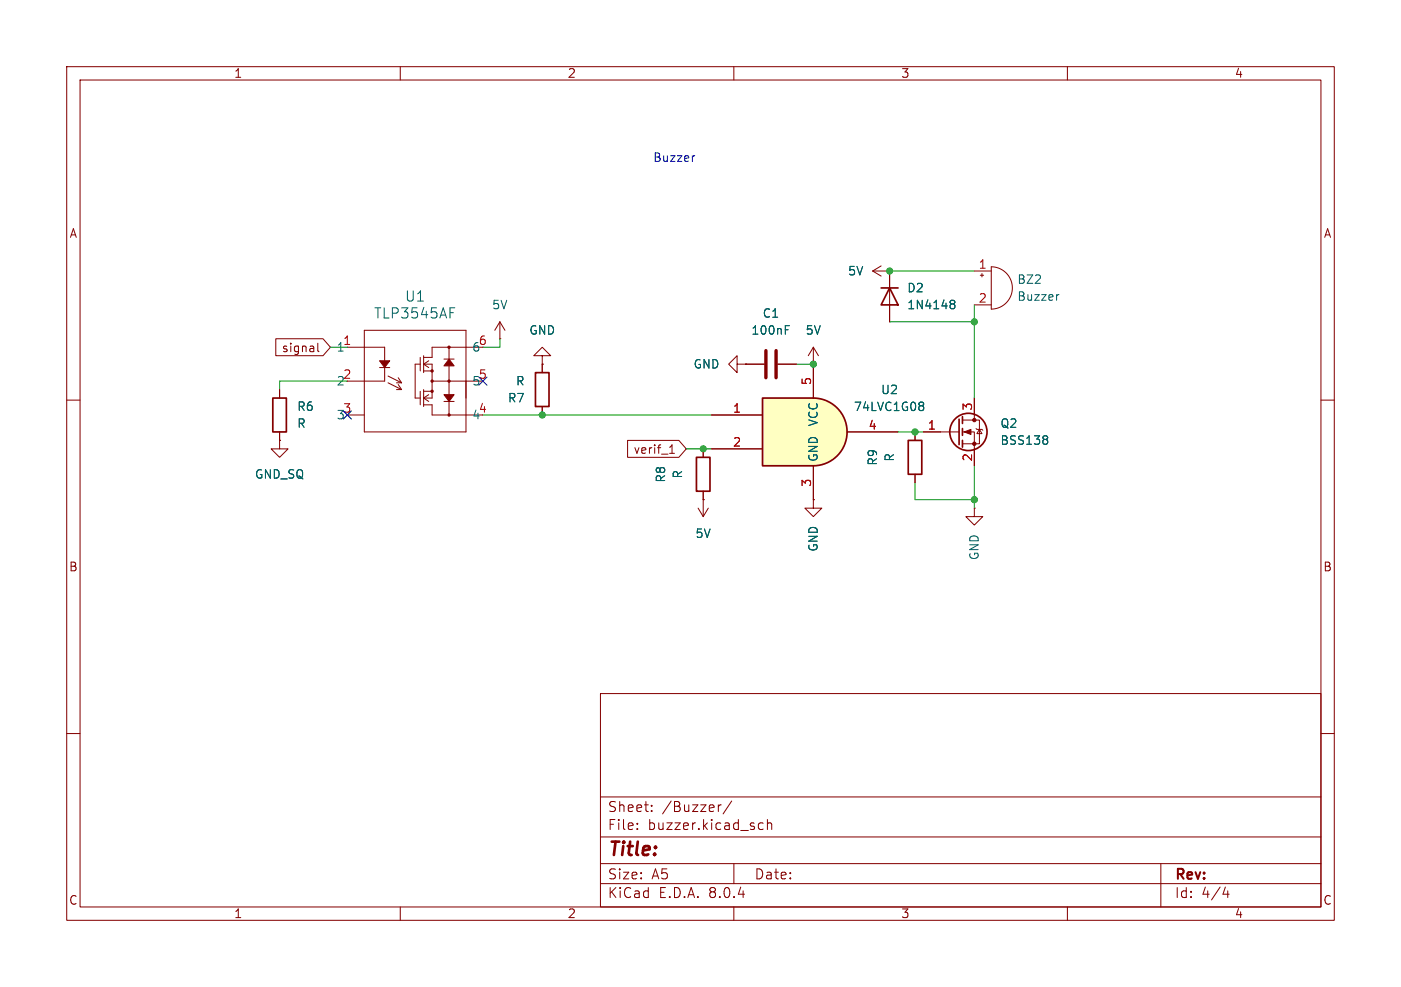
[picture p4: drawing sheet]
(kicad_sch
 (version 20231120)
 (generator "eeschema")
 (generator_version "8.0")
 (paper "A5")
 (lib_symbols
  (symbol "2026-09-19_14-32-43:TLP3545AF"
   (pin_names
    (offset 0.254)) (exclude_from_sim no) (in_bom yes) (on_board yes)
   (property "Reference" "U1" (at 7.62 5.08 0) (effects (font (size 1.524 1.524))))
   (property "Value" "TLP3545AF" (at 7.62 2.54 0) (effects (font (size 1.524 1.524))))
   (property "Footprint" "DIP6_TOS" (at 0 0 0) (effects (font (size 1.27 1.27)
    (italic yes)) (hide yes)))
   (property "Datasheet" "TLP3545AF" (at 0 0 0) (effects (font (size 1.27 1.27)
    (italic yes)) (hide yes)))
   (property "Description" "" (at 0 0 0) (effects (font (size 1.27 1.27)) (hide yes)))
   (property "ki_locked" "" (at 0 0 0) (effects (font (size 1.27 1.27))))
   (property "ki_keywords" "TLP3545A(F" (at 0 0 0) (effects (font (size 1.27 1.27)) (hide yes)))
   (symbol "TLP3545AF_0_1"
    (polyline (pts (xy -2.54 -12.7) (xy 0 -12.7)) (stroke (width 0) (type default)) (fill (type none)))
    (polyline (pts (xy -2.54 -7.62) (xy 0 -7.62)) (stroke (width 0) (type default)) (fill (type none)))
    (polyline (pts (xy -2.54 -2.54) (xy 0 -2.54)) (stroke (width 0) (type default)) (fill (type none)))
    (polyline (pts (xy 0 -15.24) (xy 0 0)) (stroke (width 0.127) (type default)) (fill (type none)))
    (polyline (pts (xy 0 0) (xy 15.24 0)) (stroke (width 0.127) (type default)) (fill (type none)))
    (polyline (pts (xy 2.286 -5.588) (xy 3.81 -5.588)) (stroke (width 0) (type default)) (fill (type none)))
    (polyline (pts (xy 3.048 -7.62) (xy 0 -7.62)) (stroke (width 0) (type default)) (fill (type none)))
    (polyline (pts (xy 3.048 -5.588) (xy 3.048 -7.62)) (stroke (width 0) (type default)) (fill (type none)))
    (polyline (pts (xy 3.048 -4.572) (xy 3.048 -2.54)) (stroke (width 0) (type default)) (fill (type none)))
    (polyline (pts (xy 3.048 -2.54) (xy 0 -2.54)) (stroke (width 0) (type default)) (fill (type none)))
    (polyline (pts (xy 3.556 -7.874) (xy 5.588 -8.89)) (stroke (width 0) (type default)) (fill (type none)))
    (polyline (pts (xy 3.556 -6.858) (xy 5.588 -7.874)) (stroke (width 0) (type default)) (fill (type none)))
    (polyline (pts (xy 5.588 -8.89) (xy 4.826 -8.89)) (stroke (width 0) (type default)) (fill (type none)))
    (polyline (pts (xy 5.588 -8.89) (xy 5.08 -8.128)) (stroke (width 0) (type default)) (fill (type none)))
    (polyline (pts (xy 5.588 -7.874) (xy 4.826 -7.874)) (stroke (width 0) (type default)) (fill (type none)))
    (polyline (pts (xy 5.588 -7.874) (xy 5.08 -7.112)) (stroke (width 0) (type default)) (fill (type none)))
    (polyline (pts (xy 7.62 -10.16) (xy 8.382 -10.16)) (stroke (width 0) (type default)) (fill (type none)))
    (polyline (pts (xy 7.62 -5.08) (xy 7.62 -10.16)) (stroke (width 0) (type default)) (fill (type none)))
    (polyline (pts (xy 7.62 -5.08) (xy 8.382 -5.08)) (stroke (width 0) (type default)) (fill (type none)))
    (polyline (pts (xy 8.382 -9.144) (xy 8.382 -11.176)) (stroke (width 0) (type default)) (fill (type none)))
    (polyline (pts (xy 8.382 -4.064) (xy 8.382 -6.096)) (stroke (width 0) (type default)) (fill (type none)))
    (polyline (pts (xy 8.89 -11.176) (xy 10.16 -11.176)) (stroke (width 0) (type default)) (fill (type none)))
    (polyline (pts (xy 8.89 -10.16) (xy 9.652 -10.668)) (stroke (width 0) (type default)) (fill (type none)))
    (polyline (pts (xy 8.89 -10.16) (xy 9.652 -9.652)) (stroke (width 0) (type default)) (fill (type none)))
    (polyline (pts (xy 8.89 -10.16) (xy 10.16 -10.16)) (stroke (width 0) (type default)) (fill (type none)))
    (polyline (pts (xy 8.89 -9.144) (xy 10.16 -9.144)) (stroke (width 0) (type default)) (fill (type none)))
    (polyline (pts (xy 8.89 -8.89) (xy 8.89 -11.43)) (stroke (width 0) (type default)) (fill (type none)))
    (polyline (pts (xy 8.89 -6.096) (xy 10.16 -6.096)) (stroke (width 0) (type default)) (fill (type none)))
    (polyline (pts (xy 8.89 -5.08) (xy 9.652 -5.588)) (stroke (width 0) (type default)) (fill (type none)))
    (polyline (pts (xy 8.89 -5.08) (xy 9.652 -4.572)) (stroke (width 0) (type default)) (fill (type none)))
    (polyline (pts (xy 8.89 -5.08) (xy 10.16 -5.08)) (stroke (width 0) (type default)) (fill (type none)))
    (polyline (pts (xy 8.89 -4.064) (xy 10.16 -4.064)) (stroke (width 0) (type default)) (fill (type none)))
    (polyline (pts (xy 8.89 -3.81) (xy 8.89 -6.35)) (stroke (width 0) (type default)) (fill (type none)))
    (polyline (pts (xy 10.16 -12.7) (xy 12.446 -12.7)) (stroke (width 0) (type default)) (fill (type none)))
    (polyline (pts (xy 10.16 -11.176) (xy 10.16 -12.7)) (stroke (width 0) (type default)) (fill (type none)))
    (polyline (pts (xy 10.16 -7.62) (xy 15.24 -7.62)) (stroke (width 0) (type default)) (fill (type none)))
    (polyline (pts (xy 10.16 -5.08) (xy 10.16 -10.16)) (stroke (width 0) (type default)) (fill (type none)))
    (polyline (pts (xy 10.16 -4.064) (xy 10.16 -2.54)) (stroke (width 0) (type default)) (fill (type none)))
    (polyline (pts (xy 10.16 -2.54) (xy 12.7 -2.54)) (stroke (width 0) (type default)) (fill (type none)))
    (polyline (pts (xy 11.938 -10.668) (xy 13.462 -10.668)) (stroke (width 0) (type default)) (fill (type none)))
    (polyline (pts (xy 11.938 -4.318) (xy 13.462 -4.318)) (stroke (width 0) (type default)) (fill (type none)))
    (polyline (pts (xy 12.7 -12.7) (xy 15.24 -12.7)) (stroke (width 0) (type default)) (fill (type none)))
    (polyline (pts (xy 12.7 -10.668) (xy 12.7 -12.7)) (stroke (width 0) (type default)) (fill (type none)))
    (polyline (pts (xy 12.7 -7.62) (xy 12.7 -9.652)) (stroke (width 0) (type default)) (fill (type none)))
    (polyline (pts (xy 12.7 -5.334) (xy 12.7 -7.62)) (stroke (width 0) (type default)) (fill (type none)))
    (polyline (pts (xy 12.7 -2.54) (xy 12.7 -4.318)) (stroke (width 0) (type default)) (fill (type none)))
    (polyline (pts (xy 12.7 -2.54) (xy 15.24 -2.54)) (stroke (width 0) (type default)) (fill (type none)))
    (polyline (pts (xy 15.24 -15.24) (xy 0 -15.24)) (stroke (width 0.127) (type default)) (fill (type none)))
    (polyline (pts (xy 15.24 -10.16) (xy 15.24 -7.62)) (stroke (width 0) (type default)) (fill (type none)))
    (polyline (pts (xy 15.24 0) (xy 15.24 -15.24)) (stroke (width 0.127) (type default)) (fill (type none)))
    (polyline (pts (xy 17.78 -12.7) (xy 15.24 -12.7)) (stroke (width 0) (type default)) (fill (type none)))
    (polyline (pts (xy 17.78 -7.62) (xy 15.24 -7.62)) (stroke (width 0) (type default)) (fill (type none)))
    (polyline (pts (xy 17.78 -2.54) (xy 15.24 -2.54)) (stroke (width 0) (type default)) (fill (type none)))
    (polyline (pts (xy 2.286 -4.572) (xy 2.286 -4.572) (xy 3.81 -4.572) (xy 3.048 -5.588) (xy 2.286 -4.572)) (stroke (width 0) (type default)) (fill (type outline)))
    (polyline (pts (xy 11.938 -9.652) (xy 11.938 -9.652) (xy 13.462 -9.652) (xy 12.7 -10.668) (xy 11.938 -9.652)) (stroke (width 0) (type default)) (fill (type outline)))
    (polyline (pts (xy 13.462 -5.334) (xy 13.462 -5.334) (xy 11.938 -5.334) (xy 12.7 -4.318) (xy 13.462 -5.334)) (stroke (width 0) (type default)) (fill (type outline)))
    (circle (center 10.16 -9.144) (radius 0.127) (stroke (width 0.254) (type default)) (fill (type none)))
    (circle (center 10.16 -7.62) (radius 0.127) (stroke (width 0.254) (type default)) (fill (type none)))
    (circle (center 10.16 -6.096) (radius 0.127) (stroke (width 0.254) (type default)) (fill (type none)))
    (circle (center 12.7 -12.7) (radius 0.127) (stroke (width 0.254) (type default)) (fill (type none)))
    (circle (center 12.7 -7.62) (radius 0.127) (stroke (width 0.254) (type default)) (fill (type none)))
    (circle (center 12.7 -2.54) (radius 0.127) (stroke (width 0.254) (type default)) (fill (type none)))
    (pin unspecified line (at -2.54 -7.62 180) (length 0.0254) (name "2" (effects (font (size 1.27 1.27)))) (number "2" (effects (font (size 1.27 1.27)))))
    (pin unspecified line (at -2.54 -12.7 180) (length 0.0254) (name "3" (effects (font (size 1.27 1.27)))) (number "3" (effects (font (size 1.27 1.27)))))
    (pin unspecified line (at 17.78 -12.7 180) (length 0.0254) (name "4" (effects (font (size 1.27 1.27)))) (number "4" (effects (font (size 1.27 1.27)))))
    (pin unspecified line (at 17.78 -7.62 180) (length 0.0254) (name "5" (effects (font (size 1.27 1.27)))) (number "5" (effects (font (size 1.27 1.27)))))
    (pin unspecified line (at 17.78 -2.54 180) (length 0.0254) (name "6" (effects (font (size 1.27 1.27)))) (number "6" (effects (font (size 1.27 1.27))))))
   (symbol "TLP3545AF_1_1"
    (pin unspecified line (at -2.54 -2.54 180) (length 0.0254) (name "1" (effects (font (size 1.27 1.27)))) (number "1" (effects (font (size 1.27 1.27)))))))
  (symbol "74xGxx:74LVC1G08" (exclude_from_sim no) (in_bom yes) (on_board yes)
   (property "Reference" "U" (at -5.08 7.62 0) (effects (font (size 1.27 1.27))))
   (property "Value" "74LVC1G08" (at 7.62 -7.62 0) (effects (font (size 1.27 1.27))))
   (property "Footprint" "" (at 0 0 0) (effects (font (size 1.27 1.27)) (hide yes)))
   (property "Datasheet" "https://www.ti.com/lit/ds/symlink/sn74lvc1g08.pdf" (at 0 0 0) (effects (font (size 1.27 1.27)) (hide yes)))
   (property "Description" "Single AND Gate, Low-Voltage CMOS" (at 0 0 0) (effects (font (size 1.27 1.27)) (hide yes)))
   (symbol "74LVC1G08_0_1"
    (arc (start 0 -5.08) (mid 5.0579 0) (end 0 5.08) (stroke (width 0.254) (type default)) (fill (type background)))
    (polyline (pts (xy 0 -5.08) (xy -7.62 -5.08) (xy -7.62 5.08) (xy 0 5.08)) (stroke (width 0.254) (type default)) (fill (type background))))
   (symbol "74LVC1G08_1_1"
    (pin input line (at -15.24 2.54 0) (length 7.62) (name "~" (effects (font (size 1.27 1.27)))) (number "1" (effects (font (size 1.27 1.27)))))
    (pin input line (at -15.24 -2.54 0) (length 7.62) (name "~" (effects (font (size 1.27 1.27)))) (number "2" (effects (font (size 1.27 1.27)))))
    (pin power_in line (at 0 -10.16 90) (length 5.08) (name "GND" (effects (font (size 1.27 1.27)))) (number "3" (effects (font (size 1.27 1.27)))))
    (pin output line (at 12.7 0 180) (length 7.62) (name "~" (effects (font (size 1.27 1.27)))) (number "4" (effects (font (size 1.27 1.27)))))
    (pin power_in line (at 0 10.16 270) (length 5.08) (name "VCC" (effects (font (size 1.27 1.27)))) (number "5" (effects (font (size 1.27 1.27)))))))
  (symbol "Device:Buzzer"
   (pin_names
    (offset 0.0254) hide) (exclude_from_sim no) (in_bom yes) (on_board yes)
   (property "Reference" "BZ" (at 3.81 1.27 0) (effects (font (size 1.27 1.27)) (justify left)))
   (property "Value" "Buzzer" (at 3.81 -1.27 0) (effects (font (size 1.27 1.27)) (justify left)))
   (property "Footprint" "" (at -0.635 2.54 90) (effects (font (size 1.27 1.27)) (hide yes)))
   (property "Datasheet" "~" (at -0.635 2.54 90) (effects (font (size 1.27 1.27)) (hide yes)))
   (property "Description" "Buzzer, polarized" (at 0 0 0) (effects (font (size 1.27 1.27)) (hide yes)))
   (symbol "Buzzer_0_1"
    (arc (start 0 -3.175) (mid 3.1612 0) (end 0 3.175) (stroke (width 0) (type default)) (fill (type none)))
    (polyline (pts (xy -1.651 1.905) (xy -1.143 1.905)) (stroke (width 0) (type default)) (fill (type none)))
    (polyline (pts (xy -1.397 2.159) (xy -1.397 1.651)) (stroke (width 0) (type default)) (fill (type none)))
    (polyline (pts (xy 0 3.175) (xy 0 -3.175)) (stroke (width 0) (type default)) (fill (type none))))
   (symbol "Buzzer_1_1"
    (pin passive line (at -2.54 2.54 0) (length 2.54) (name "+" (effects (font (size 1.27 1.27)))) (number "1" (effects (font (size 1.27 1.27)))))
    (pin passive line (at -2.54 -2.54 0) (length 2.54) (name "-" (effects (font (size 1.27 1.27)))) (number "2" (effects (font (size 1.27 1.27)))))))
  (symbol "Device:C"
   (pin_numbers hide)
   (pin_names
    (offset 0.254)) (exclude_from_sim no) (in_bom yes) (on_board yes)
   (property "Reference" "C" (at 0.635 2.54 0) (effects (font (size 1.27 1.27)) (justify left)))
   (property "Value" "C" (at 0.635 -2.54 0) (effects (font (size 1.27 1.27)) (justify left)))
   (property "Footprint" "" (at 0.9652 -3.81 0) (effects (font (size 1.27 1.27)) (hide yes)))
   (property "Datasheet" "~" (at 0 0 0) (effects (font (size 1.27 1.27)) (hide yes)))
   (property "Description" "Unpolarized capacitor" (at 0 0 0) (effects (font (size 1.27 1.27)) (hide yes)))
   (symbol "C_0_1"
    (polyline (pts (xy -2.032 -0.762) (xy 2.032 -0.762)) (stroke (width 0.508) (type default)) (fill (type none)))
    (polyline (pts (xy -2.032 0.762) (xy 2.032 0.762)) (stroke (width 0.508) (type default)) (fill (type none))))
   (symbol "C_1_1"
    (pin passive line (at 0 3.81 270) (length 2.794) (name "~" (effects (font (size 1.27 1.27)))) (number "1" (effects (font (size 1.27 1.27)))))
    (pin passive line (at 0 -3.81 90) (length 2.794) (name "~" (effects (font (size 1.27 1.27)))) (number "2" (effects (font (size 1.27 1.27)))))))
  (symbol "Device:R"
   (pin_numbers hide)
   (pin_names
    (offset 0)) (exclude_from_sim no) (in_bom yes) (on_board yes)
   (property "Reference" "R" (at 2.032 0 90) (effects (font (size 1.27 1.27))))
   (property "Value" "R" (at 0 0 90) (effects (font (size 1.27 1.27))))
   (property "Footprint" "" (at -1.778 0 90) (effects (font (size 1.27 1.27)) (hide yes)))
   (property "Datasheet" "~" (at 0 0 0) (effects (font (size 1.27 1.27)) (hide yes)))
   (property "Description" "Resistor" (at 0 0 0) (effects (font (size 1.27 1.27)) (hide yes)))
   (symbol "R_0_1"
    (rectangle (start -1.016 -2.54) (end 1.016 2.54) (stroke (width 0.254) (type default)) (fill (type none))))
   (symbol "R_1_1"
    (pin passive line (at 0 3.81 270) (length 1.27) (name "~" (effects (font (size 1.27 1.27)))) (number "1" (effects (font (size 1.27 1.27)))))
    (pin passive line (at 0 -3.81 90) (length 1.27) (name "~" (effects (font (size 1.27 1.27)))) (number "2" (effects (font (size 1.27 1.27)))))))
  (symbol "Diode:1N4148"
   (pin_numbers hide)
   (pin_names hide) (exclude_from_sim no) (in_bom yes) (on_board yes)
   (property "Reference" "D" (at 0 2.54 0) (effects (font (size 1.27 1.27))))
   (property "Value" "1N4148" (at 0 -2.54 0) (effects (font (size 1.27 1.27))))
   (property "Footprint" "Diode_THT:D_DO-35_SOD27_P7.62mm_Horizontal" (at 0 0 0) (effects (font (size 1.27 1.27)) (hide yes)))
   (property "Datasheet" "https://assets.nexperia.com/documents/data-sheet/1N4148_1N4448.pdf" (at 0 0 0) (effects (font (size 1.27 1.27)) (hide yes)))
   (property "Description" "100V 0.15A standard switching diode, DO-35" (at 0 0 0) (effects (font (size 1.27 1.27)) (hide yes)))
   (property "Sim.Device" "D" (at 0 0 0) (effects (font (size 1.27 1.27)) (hide yes)))
   (property "Sim.Pins" "1=K 2=A" (at 0 0 0) (effects (font (size 1.27 1.27)) (hide yes)))
   (symbol "1N4148_0_1"
    (polyline (pts (xy -1.27 1.27) (xy -1.27 -1.27)) (stroke (width 0.254) (type default)) (fill (type none)))
    (polyline (pts (xy 1.27 0) (xy -1.27 0)) (stroke (width 0) (type default)) (fill (type none)))
    (polyline (pts (xy 1.27 1.27) (xy 1.27 -1.27) (xy -1.27 0) (xy 1.27 1.27)) (stroke (width 0.254) (type default)) (fill (type none))))
   (symbol "1N4148_1_1"
    (pin passive line (at -3.81 0 0) (length 2.54) (name "K" (effects (font (size 1.27 1.27)))) (number "1" (effects (font (size 1.27 1.27)))))
    (pin passive line (at 3.81 0 180) (length 2.54) (name "A" (effects (font (size 1.27 1.27)))) (number "2" (effects (font (size 1.27 1.27)))))))
  (symbol "Transistor_FET:BSS138"
   (pin_names hide) (exclude_from_sim no) (in_bom yes) (on_board yes)
   (property "Reference" "Q" (at 5.08 1.905 0) (effects (font (size 1.27 1.27)) (justify left)))
   (property "Value" "BSS138" (at 5.08 0 0) (effects (font (size 1.27 1.27)) (justify left)))
   (property "Footprint" "Package_TO_SOT_SMD:SOT-23" (at 5.08 -1.905 0) (effects (font (size 1.27 1.27)
    (italic yes)) (justify left) (hide yes)))
   (property "Datasheet" "https://www.onsemi.com/pub/Collateral/BSS138-D.PDF" (at 5.08 -3.81 0) (effects (font (size 1.27 1.27)) (justify left) (hide yes)))
   (property "Description" "50V Vds, 0.22A Id, N-Channel MOSFET, SOT-23" (at 0 0 0) (effects (font (size 1.27 1.27)) (hide yes)))
   (symbol "BSS138_0_1"
    (polyline (pts (xy 0.254 0) (xy -2.54 0)) (stroke (width 0) (type default)) (fill (type none)))
    (polyline (pts (xy 0.254 1.905) (xy 0.254 -1.905)) (stroke (width 0.254) (type default)) (fill (type none)))
    (polyline (pts (xy 0.762 -1.27) (xy 0.762 -2.286)) (stroke (width 0.254) (type default)) (fill (type none)))
    (polyline (pts (xy 0.762 0.508) (xy 0.762 -0.508)) (stroke (width 0.254) (type default)) (fill (type none)))
    (polyline (pts (xy 0.762 2.286) (xy 0.762 1.27)) (stroke (width 0.254) (type default)) (fill (type none)))
    (polyline (pts (xy 2.54 2.54) (xy 2.54 1.778)) (stroke (width 0) (type default)) (fill (type none)))
    (polyline (pts (xy 2.54 -2.54) (xy 2.54 0) (xy 0.762 0)) (stroke (width 0) (type default)) (fill (type none)))
    (polyline (pts (xy 0.762 -1.778) (xy 3.302 -1.778) (xy 3.302 1.778) (xy 0.762 1.778)) (stroke (width 0) (type default)) (fill (type none)))
    (polyline (pts (xy 1.016 0) (xy 2.032 0.381) (xy 2.032 -0.381) (xy 1.016 0)) (stroke (width 0) (type default)) (fill (type outline)))
    (polyline (pts (xy 2.794 0.508) (xy 2.921 0.381) (xy 3.683 0.381) (xy 3.81 0.254)) (stroke (width 0) (type default)) (fill (type none)))
    (polyline (pts (xy 3.302 0.381) (xy 2.921 -0.254) (xy 3.683 -0.254) (xy 3.302 0.381)) (stroke (width 0) (type default)) (fill (type none)))
    (circle (center 1.651 0) (radius 2.794) (stroke (width 0.254) (type default)) (fill (type none)))
    (circle (center 2.54 -1.778) (radius 0.254) (stroke (width 0) (type default)) (fill (type outline)))
    (circle (center 2.54 1.778) (radius 0.254) (stroke (width 0) (type default)) (fill (type outline))))
   (symbol "BSS138_1_1"
    (pin input line (at -5.08 0 0) (length 2.54) (name "G" (effects (font (size 1.27 1.27)))) (number "1" (effects (font (size 1.27 1.27)))))
    (pin passive line (at 2.54 -5.08 90) (length 2.54) (name "S" (effects (font (size 1.27 1.27)))) (number "2" (effects (font (size 1.27 1.27)))))
    (pin passive line (at 2.54 5.08 270) (length 2.54) (name "D" (effects (font (size 1.27 1.27)))) (number "3" (effects (font (size 1.27 1.27)))))))
  (symbol "power:GND"
   (power)
   (pin_numbers hide)
   (pin_names
    (offset 0) hide) (exclude_from_sim no) (in_bom yes) (on_board yes)
   (property "Reference" "#PWR" (at 0 -6.35 0) (effects (font (size 1.27 1.27)) (hide yes)))
   (property "Value" "GND" (at 0 -3.81 0) (effects (font (size 1.27 1.27))))
   (property "Footprint" "" (at 0 0 0) (effects (font (size 1.27 1.27)) (hide yes)))
   (property "Datasheet" "" (at 0 0 0) (effects (font (size 1.27 1.27)) (hide yes)))
   (property "Description" "Power symbol creates a global label with name \"GND\" , ground" (at 0 0 0) (effects (font (size 1.27 1.27)) (hide yes)))
   (symbol "GND_0_1"
    (polyline (pts (xy 0 0) (xy 0 -1.27) (xy 1.27 -1.27) (xy 0 -2.54) (xy -1.27 -1.27) (xy 0 -1.27)) (stroke (width 0) (type default)) (fill (type none))))
   (symbol "GND_1_1"
    (pin power_in line (at 0 0 270) (length 0) (name "~" (effects (font (size 1.27 1.27)))) (number "1" (effects (font (size 1.27 1.27)))))))
  (symbol "power:VCC"
   (power)
   (pin_numbers hide)
   (pin_names
    (offset 0) hide) (exclude_from_sim no) (in_bom yes) (on_board yes)
   (property "Reference" "#PWR" (at 0 -3.81 0) (effects (font (size 1.27 1.27)) (hide yes)))
   (property "Value" "VCC" (at 0 3.556 0) (effects (font (size 1.27 1.27))))
   (property "Footprint" "" (at 0 0 0) (effects (font (size 1.27 1.27)) (hide yes)))
   (property "Datasheet" "" (at 0 0 0) (effects (font (size 1.27 1.27)) (hide yes)))
   (property "Description" "Power symbol creates a global label with name \"VCC\"" (at 0 0 0) (effects (font (size 1.27 1.27)) (hide yes)))
   (symbol "VCC_0_1"
    (polyline (pts (xy -0.762 1.27) (xy 0 2.54)) (stroke (width 0) (type default)) (fill (type none)))
    (polyline (pts (xy 0 0) (xy 0 2.54)) (stroke (width 0) (type default)) (fill (type none)))
    (polyline (pts (xy 0 2.54) (xy 0.762 1.27)) (stroke (width 0) (type default)) (fill (type none))))
   (symbol "VCC_1_1"
    (pin power_in line (at 0 0 90) (length 0) (name "~" (effects (font (size 1.27 1.27)))) (number "1" (effects (font (size 1.27 1.27))))))))
 (junction
  (at 146.05 48.26)
  (diameter 0)
  (color 0 0 0 0))
 (junction
  (at 146.05 74.93)
  (diameter 0)
  (color 0 0 0 0))
 (junction
  (at 137.16 64.77)
  (diameter 0)
  (color 0 0 0 0))
 (junction
  (at 121.92 54.61)
  (diameter 0)
  (color 0 0 0 0))
 (junction
  (at 105.41 67.31)
  (diameter 0)
  (color 0 0 0 0))
 (junction
  (at 133.35 40.64)
  (diameter 0)
  (color 0 0 0 0))
 (junction
  (at 81.28 62.23)
  (diameter 0)
  (color 0 0 0 0))
 (no_connect
  (at 52.07 62.23))
 (no_connect
  (at 72.39 57.15))
 (wire
  (pts (xy 133.35 40.64) (xy 146.05 40.64))
  (stroke (width 0) (type default)))
 (wire
  (pts (xy 106.68 67.31) (xy 105.41 67.31))
  (stroke (width 0) (type default)))
 (wire
  (pts (xy 49.53 52.07) (xy 52.07 52.07))
  (stroke (width 0) (type default)))
 (wire
  (pts (xy 137.16 72.39) (xy 137.16 74.93))
  (stroke (width 0) (type default)))
 (wire
  (pts (xy 81.28 62.23) (xy 106.68 62.23))
  (stroke (width 0) (type default)))
 (wire
  (pts (xy 41.91 57.15) (xy 52.07 57.15))
  (stroke (width 0) (type default)))
 (wire
  (pts (xy 146.05 74.93) (xy 146.05 76.2))
  (stroke (width 0) (type default)))
 (wire
  (pts (xy 146.05 69.85) (xy 146.05 74.93))
  (stroke (width 0) (type default)))
 (wire
  (pts (xy 146.05 48.26) (xy 133.35 48.26))
  (stroke (width 0) (type default)))
 (wire
  (pts (xy 72.39 62.23) (xy 81.28 62.23))
  (stroke (width 0) (type default)))
 (wire
  (pts (xy 137.16 64.77) (xy 134.62 64.77))
  (stroke (width 0) (type default)))
 (wire
  (pts (xy 146.05 48.26) (xy 146.05 59.69))
  (stroke (width 0) (type default)))
 (wire
  (pts (xy 41.91 58.42) (xy 41.91 57.15))
  (stroke (width 0) (type default)))
 (wire
  (pts (xy 119.38 54.61) (xy 121.92 54.61))
  (stroke (width 0) (type default)))
 (wire
  (pts (xy 105.41 67.31) (xy 102.87 67.31))
  (stroke (width 0) (type default)))
 (wire
  (pts (xy 138.43 64.77) (xy 137.16 64.77))
  (stroke (width 0) (type default)))
 (wire
  (pts (xy 74.93 52.07) (xy 72.39 52.07))
  (stroke (width 0) (type default)))
 (wire
  (pts (xy 146.05 45.72) (xy 146.05 48.26))
  (stroke (width 0) (type default)))
 (wire
  (pts (xy 74.93 50.8) (xy 74.93 52.07))
  (stroke (width 0) (type default)))
 (wire
  (pts (xy 137.16 74.93) (xy 146.05 74.93))
  (stroke (width 0) (type default)))
 (text "Buzzer\n"
  (exclude_from_sim no)
  (at 101.092 23.876 0)
  (effects (font (size 1.27 1.27))))
 (global_label "verif_1"
  (shape input)
  (at 102.87 67.31 180)
  (fields_autoplaced yes)
  (effects (font (size 1.27 1.27)) (justify right))
  (property "Intersheetrefs" "${INTERSHEET_REFS}" (at 93.5348 67.31 0) (effects (font (size 1.27 1.27)) (justify right) (hide yes))))
 (global_label "signal"
  (shape input)
  (at 49.53 52.07 180)
  (fields_autoplaced yes)
  (effects (font (size 1.27 1.27)) (justify right))
  (property "Intersheetrefs" "${INTERSHEET_REFS}" (at 40.7997 52.07 0) (effects (font (size 1.27 1.27)) (justify right) (hide yes))))
 (symbol
  (lib_id "power:GND")
  (at 146.05 76.2 0)
  (unit 1)
  (exclude_from_sim no)
  (in_bom yes)
  (on_board yes)
  (dnp no)
  (fields_autoplaced yes)
  (property "Reference" "#PWR028" (at 146.05 82.55 0) (effects (font (size 1.27 1.27)) (hide yes)))
  (property "Value" "GND" (at 146.0499 80.01 90) (effects (font (size 1.27 1.27)) (justify right)))
  (property "Footprint" "" (at 146.05 76.2 0) (effects (font (size 1.27 1.27)) (hide yes)))
  (property "Datasheet" "" (at 146.05 76.2 0) (effects (font (size 1.27 1.27)) (hide yes)))
  (property "Description" "Power symbol creates a global label with name \"GND\" , ground" (at 146.05 76.2 0) (effects (font (size 1.27 1.27)) (hide yes)))
  (pin "1"))
 (symbol
  (lib_id "Device:R")
  (at 41.91 62.23 0)
  (unit 1)
  (exclude_from_sim no)
  (in_bom yes)
  (on_board yes)
  (dnp no)
  (fields_autoplaced yes)
  (property "Reference" "R6" (at 44.45 60.9599 0) (effects (font (size 1.27 1.27)) (justify left)))
  (property "Value" "R" (at 44.45 63.4999 0) (effects (font (size 1.27 1.27)) (justify left)))
  (property "Footprint" "Resistor_SMD:R_0805_2012Metric_Pad1.20x1.40mm_HandSolder" (at 40.132 62.23 90) (effects (font (size 1.27 1.27)) (hide yes)))
  (property "Datasheet" "~" (at 41.91 62.23 0) (effects (font (size 1.27 1.27)) (hide yes)))
  (property "Description" "Resistor" (at 41.91 62.23 0) (effects (font (size 1.27 1.27)) (hide yes)))
  (pin "1")
  (pin "2"))
 (symbol
  (lib_id "power:GND")
  (at 41.91 66.04 0)
  (unit 1)
  (exclude_from_sim no)
  (in_bom yes)
  (on_board yes)
  (dnp no)
  (fields_autoplaced yes)
  (property "Reference" "#PWR010" (at 41.91 72.39 0) (effects (font (size 1.27 1.27)) (hide yes)))
  (property "Value" "GND_SQ" (at 41.91 71.12 0) (effects (font (size 1.27 1.27))))
  (property "Footprint" "" (at 41.91 66.04 0) (effects (font (size 1.27 1.27)) (hide yes)))
  (property "Datasheet" "" (at 41.91 66.04 0) (effects (font (size 1.27 1.27)) (hide yes)))
  (property "Description" "Power symbol creates a global label with name \"GND\" , ground" (at 41.91 66.04 0) (effects (font (size 1.27 1.27)) (hide yes)))
  (pin "1"))
 (symbol
  (lib_id "power:VCC")
  (at 74.93 50.8 0)
  (unit 1)
  (exclude_from_sim no)
  (in_bom yes)
  (on_board yes)
  (dnp no)
  (fields_autoplaced yes)
  (property "Reference" "#PWR012" (at 74.93 54.61 0) (effects (font (size 1.27 1.27)) (hide yes)))
  (property "Value" "5V" (at 74.93 45.72 0) (effects (font (size 1.27 1.27))))
  (property "Footprint" "" (at 74.93 50.8 0) (effects (font (size 1.27 1.27)) (hide yes)))
  (property "Datasheet" "" (at 74.93 50.8 0) (effects (font (size 1.27 1.27)) (hide yes)))
  (property "Description" "Power symbol creates a global label with name \"VCC\"" (at 74.93 50.8 0) (effects (font (size 1.27 1.27)) (hide yes)))
  (pin "1"))
 (symbol
  (lib_id "Device:Buzzer")
  (at 148.59 43.18 0)
  (unit 1)
  (exclude_from_sim no)
  (in_bom yes)
  (on_board yes)
  (dnp no)
  (fields_autoplaced yes)
  (property "Reference" "BZ2" (at 152.4 41.9099 0) (effects (font (size 1.27 1.27)) (justify left)))
  (property "Value" "Buzzer" (at 152.4 44.4499 0) (effects (font (size 1.27 1.27)) (justify left)))
  (property "Footprint" "Buzzer_Beeper:Buzzer_12x9.5RM7.6" (at 147.955 40.64 90) (effects (font (size 1.27 1.27)) (hide yes)))
  (property "Datasheet" "~" (at 147.955 40.64 90) (effects (font (size 1.27 1.27)) (hide yes)))
  (property "Description" "Buzzer, polarized" (at 148.59 43.18 0) (effects (font (size 1.27 1.27)) (hide yes)))
  (pin "2")
  (pin "1"))
 (symbol
  (lib_id "Transistor_FET:BSS138")
  (at 143.51 64.77 0)
  (unit 1)
  (exclude_from_sim no)
  (in_bom yes)
  (on_board yes)
  (dnp no)
  (fields_autoplaced yes)
  (property "Reference" "Q2" (at 149.86 63.4999 0) (effects (font (size 1.27 1.27)) (justify left)))
  (property "Value" "BSS138" (at 149.86 66.0399 0) (effects (font (size 1.27 1.27)) (justify left)))
  (property "Footprint" "Package_TO_SOT_SMD:SOT-23" (at 148.59 66.675 0) (effects (font (size 1.27 1.27)
    (italic yes)) (justify left) (hide yes)))
  (property "Datasheet" "https://www.onsemi.com/pub/Collateral/BSS138-D.PDF" (at 148.59 68.58 0) (effects (font (size 1.27 1.27)) (justify left) (hide yes)))
  (property "Description" "50V Vds, 0.22A Id, N-Channel MOSFET, SOT-23" (at 143.51 64.77 0) (effects (font (size 1.27 1.27)) (hide yes)))
  (pin "3")
  (pin "2")
  (pin "1"))
 (symbol
  (lib_id "power:GND")
  (at 121.92 74.93 0)
  (unit 1)
  (exclude_from_sim no)
  (in_bom yes)
  (on_board yes)
  (dnp no)
  (fields_autoplaced yes)
  (property "Reference" "#PWR026" (at 121.92 81.28 0) (effects (font (size 1.27 1.27)) (hide yes)))
  (property "Value" "GND" (at 121.9199 78.74 90) (effects (font (size 1.27 1.27)) (justify right)))
  (property "Footprint" "" (at 121.92 74.93 0) (effects (font (size 1.27 1.27)) (hide yes)))
  (property "Datasheet" "" (at 121.92 74.93 0) (effects (font (size 1.27 1.27)) (hide yes)))
  (property "Description" "Power symbol creates a global label with name \"GND\" , ground" (at 121.92 74.93 0) (effects (font (size 1.27 1.27)) (hide yes)))
  (pin "1"))
 (symbol
  (lib_id "power:GND")
  (at 81.28 54.61 180)
  (unit 1)
  (exclude_from_sim no)
  (in_bom yes)
  (on_board yes)
  (dnp no)
  (fields_autoplaced yes)
  (property "Reference" "#PWR011" (at 81.28 48.26 0) (effects (font (size 1.27 1.27)) (hide yes)))
  (property "Value" "GND" (at 81.28 49.53 0) (effects (font (size 1.27 1.27))))
  (property "Footprint" "" (at 81.28 54.61 0) (effects (font (size 1.27 1.27)) (hide yes)))
  (property "Datasheet" "" (at 81.28 54.61 0) (effects (font (size 1.27 1.27)) (hide yes)))
  (property "Description" "Power symbol creates a global label with name \"GND\" , ground" (at 81.28 54.61 0) (effects (font (size 1.27 1.27)) (hide yes)))
  (pin "1"))
 (symbol
  (lib_id "Diode:1N4148")
  (at 133.35 44.45 270)
  (unit 1)
  (exclude_from_sim no)
  (in_bom yes)
  (on_board yes)
  (dnp no)
  (fields_autoplaced yes)
  (property "Reference" "D2" (at 135.89 43.1799 90) (effects (font (size 1.27 1.27)) (justify left)))
  (property "Value" "1N4148" (at 135.89 45.7199 90) (effects (font (size 1.27 1.27)) (justify left)))
  (property "Footprint" "Diode_THT:D_DO-35_SOD27_P7.62mm_Horizontal" (at 133.35 44.45 0) (effects (font (size 1.27 1.27)) (hide yes)))
  (property "Datasheet" "https://assets.nexperia.com/documents/data-sheet/1N4148_1N4448.pdf" (at 133.35 44.45 0) (effects (font (size 1.27 1.27)) (hide yes)))
  (property "Description" "100V 0.15A standard switching diode, DO-35" (at 133.35 44.45 0) (effects (font (size 1.27 1.27)) (hide yes)))
  (property "Sim.Device" "D" (at 133.35 44.45 0) (effects (font (size 1.27 1.27)) (hide yes)))
  (property "Sim.Pins" "1=K 2=A" (at 133.35 44.45 0) (effects (font (size 1.27 1.27)) (hide yes)))
  (pin "2")
  (pin "1"))
 (symbol
  (lib_id "power:GND")
  (at 111.76 54.61 270)
  (unit 1)
  (exclude_from_sim no)
  (in_bom yes)
  (on_board yes)
  (dnp no)
  (fields_autoplaced yes)
  (property "Reference" "#PWR06" (at 105.41 54.61 0) (effects (font (size 1.27 1.27)) (hide yes)))
  (property "Value" "GND" (at 107.95 54.6099 90) (effects (font (size 1.27 1.27)) (justify right)))
  (property "Footprint" "" (at 111.76 54.61 0) (effects (font (size 1.27 1.27)) (hide yes)))
  (property "Datasheet" "" (at 111.76 54.61 0) (effects (font (size 1.27 1.27)) (hide yes)))
  (property "Description" "Power symbol creates a global label with name \"GND\" , ground" (at 111.76 54.61 0) (effects (font (size 1.27 1.27)) (hide yes)))
  (pin "1"))
 (symbol
  (lib_id "Device:R")
  (at 137.16 68.58 0)
  (unit 1)
  (exclude_from_sim no)
  (in_bom yes)
  (on_board yes)
  (dnp no)
  (fields_autoplaced yes)
  (property "Reference" "R9" (at 130.81 68.58 90) (effects (font (size 1.27 1.27))))
  (property "Value" "R" (at 133.35 68.58 90) (effects (font (size 1.27 1.27))))
  (property "Footprint" "Resistor_SMD:R_0805_2012Metric_Pad1.20x1.40mm_HandSolder" (at 135.382 68.58 90) (effects (font (size 1.27 1.27)) (hide yes)))
  (property "Datasheet" "~" (at 137.16 68.58 0) (effects (font (size 1.27 1.27)) (hide yes)))
  (property "Description" "Resistor" (at 137.16 68.58 0) (effects (font (size 1.27 1.27)) (hide yes)))
  (pin "1")
  (pin "2"))
 (symbol
  (lib_id "power:VCC")
  (at 105.41 74.93 180)
  (unit 1)
  (exclude_from_sim no)
  (in_bom yes)
  (on_board yes)
  (dnp no)
  (fields_autoplaced yes)
  (property "Reference" "#PWR017" (at 105.41 71.12 0) (effects (font (size 1.27 1.27)) (hide yes)))
  (property "Value" "5V" (at 105.41 80.01 0) (effects (font (size 1.27 1.27))))
  (property "Footprint" "" (at 105.41 74.93 0) (effects (font (size 1.27 1.27)) (hide yes)))
  (property "Datasheet" "" (at 105.41 74.93 0) (effects (font (size 1.27 1.27)) (hide yes)))
  (property "Description" "Power symbol creates a global label with name \"VCC\"" (at 105.41 74.93 0) (effects (font (size 1.27 1.27)) (hide yes)))
  (pin "1"))
 (symbol
  (lib_id "Device:C")
  (at 115.57 54.61 90)
  (unit 1)
  (exclude_from_sim no)
  (in_bom yes)
  (on_board yes)
  (dnp no)
  (fields_autoplaced yes)
  (property "Reference" "C1" (at 115.57 46.99 90) (effects (font (size 1.27 1.27))))
  (property "Value" "100nF" (at 115.57 49.53 90) (effects (font (size 1.27 1.27))))
  (property "Footprint" "Capacitor_SMD:C_0603_1608Metric" (at 119.38 53.6448 0) (effects (font (size 1.27 1.27)) (hide yes)))
  (property "Datasheet" "~" (at 115.57 54.61 0) (effects (font (size 1.27 1.27)) (hide yes)))
  (property "Description" "Unpolarized capacitor" (at 115.57 54.61 0) (effects (font (size 1.27 1.27)) (hide yes)))
  (pin "1")
  (pin "2"))
 (symbol
  (lib_id "power:VCC")
  (at 133.35 40.64 90)
  (unit 1)
  (exclude_from_sim no)
  (in_bom yes)
  (on_board yes)
  (dnp no)
  (fields_autoplaced yes)
  (property "Reference" "#PWR027" (at 137.16 40.64 0) (effects (font (size 1.27 1.27)) (hide yes)))
  (property "Value" "5V" (at 129.54 40.6399 90) (effects (font (size 1.27 1.27)) (justify left)))
  (property "Footprint" "" (at 133.35 40.64 0) (effects (font (size 1.27 1.27)) (hide yes)))
  (property "Datasheet" "" (at 133.35 40.64 0) (effects (font (size 1.27 1.27)) (hide yes)))
  (property "Description" "Power symbol creates a global label with name \"VCC\"" (at 133.35 40.64 0) (effects (font (size 1.27 1.27)) (hide yes)))
  (pin "1"))
 (symbol
  (lib_id "2026-09-19_14-32-43:TLP3545AF")
  (at 54.61 49.53 0)
  (unit 1)
  (exclude_from_sim no)
  (in_bom yes)
  (on_board yes)
  (dnp no)
  (fields_autoplaced yes)
  (property "Reference" "U1" (at 62.23 44.45 0) (effects (font (size 1.524 1.524))))
  (property "Value" "TLP3545AF" (at 62.23 46.99 0) (effects (font (size 1.524 1.524))))
  (property "Footprint" "DIP6_TOS" (at 54.61 49.53 0) (effects (font (size 1.27 1.27)
    (italic yes)) (hide yes)))
  (property "Datasheet" "TLP3545AF" (at 54.61 49.53 0) (effects (font (size 1.27 1.27)
    (italic yes)) (hide yes)))
  (property "Description" "" (at 54.61 49.53 0) (effects (font (size 1.27 1.27)) (hide yes)))
  (pin "6")
  (pin "4")
  (pin "2")
  (pin "5")
  (pin "1")
  (pin "3"))
 (symbol
  (lib_id "74xGxx:74LVC1G08")
  (at 121.92 64.77 0)
  (unit 1)
  (exclude_from_sim no)
  (in_bom yes)
  (on_board yes)
  (dnp no)
  (fields_autoplaced yes)
  (property "Reference" "U2" (at 133.35 58.4514 0) (effects (font (size 1.27 1.27))))
  (property "Value" "74LVC1G08" (at 133.35 60.9914 0) (effects (font (size 1.27 1.27))))
  (property "Footprint" "" (at 121.92 64.77 0) (effects (font (size 1.27 1.27)) (hide yes)))
  (property "Datasheet" "https://www.ti.com/lit/ds/symlink/sn74lvc1g08.pdf" (at 121.92 64.77 0) (effects (font (size 1.27 1.27)) (hide yes)))
  (property "Description" "Single AND Gate, Low-Voltage CMOS" (at 121.92 64.77 0) (effects (font (size 1.27 1.27)) (hide yes)))
  (pin "5")
  (pin "1")
  (pin "4")
  (pin "2")
  (pin "3"))
 (symbol
  (lib_id "power:VCC")
  (at 121.92 54.61 0)
  (unit 1)
  (exclude_from_sim no)
  (in_bom yes)
  (on_board yes)
  (dnp no)
  (fields_autoplaced yes)
  (property "Reference" "#PWR025" (at 121.92 58.42 0) (effects (font (size 1.27 1.27)) (hide yes)))
  (property "Value" "5V" (at 121.92 49.53 0) (effects (font (size 1.27 1.27))))
  (property "Footprint" "" (at 121.92 54.61 0) (effects (font (size 1.27 1.27)) (hide yes)))
  (property "Datasheet" "" (at 121.92 54.61 0) (effects (font (size 1.27 1.27)) (hide yes)))
  (property "Description" "Power symbol creates a global label with name \"VCC\"" (at 121.92 54.61 0) (effects (font (size 1.27 1.27)) (hide yes)))
  (pin "1"))
 (symbol
  (lib_id "Device:R")
  (at 105.41 71.12 0)
  (unit 1)
  (exclude_from_sim no)
  (in_bom yes)
  (on_board yes)
  (dnp no)
  (fields_autoplaced yes)
  (property "Reference" "R8" (at 99.06 71.12 90) (effects (font (size 1.27 1.27))))
  (property "Value" "R" (at 101.6 71.12 90) (effects (font (size 1.27 1.27))))
  (property "Footprint" "Resistor_SMD:R_0805_2012Metric_Pad1.20x1.40mm_HandSolder" (at 103.632 71.12 90) (effects (font (size 1.27 1.27)) (hide yes)))
  (property "Datasheet" "~" (at 105.41 71.12 0) (effects (font (size 1.27 1.27)) (hide yes)))
  (property "Description" "Resistor" (at 105.41 71.12 0) (effects (font (size 1.27 1.27)) (hide yes)))
  (pin "1")
  (pin "2"))
 (symbol
  (lib_id "Device:R")
  (at 81.28 58.42 180)
  (unit 1)
  (exclude_from_sim no)
  (in_bom yes)
  (on_board yes)
  (dnp no)
  (fields_autoplaced yes)
  (property "Reference" "R7" (at 78.74 59.6901 0) (effects (font (size 1.27 1.27)) (justify left)))
  (property "Value" "R" (at 78.74 57.1501 0) (effects (font (size 1.27 1.27)) (justify left)))
  (property "Footprint" "Resistor_SMD:R_0805_2012Metric_Pad1.20x1.40mm_HandSolder" (at 83.058 58.42 90) (effects (font (size 1.27 1.27)) (hide yes)))
  (property "Datasheet" "~" (at 81.28 58.42 0) (effects (font (size 1.27 1.27)) (hide yes)))
  (property "Description" "Resistor" (at 81.28 58.42 0) (effects (font (size 1.27 1.27)) (hide yes)))
  (pin "1")
  (pin "2")))
